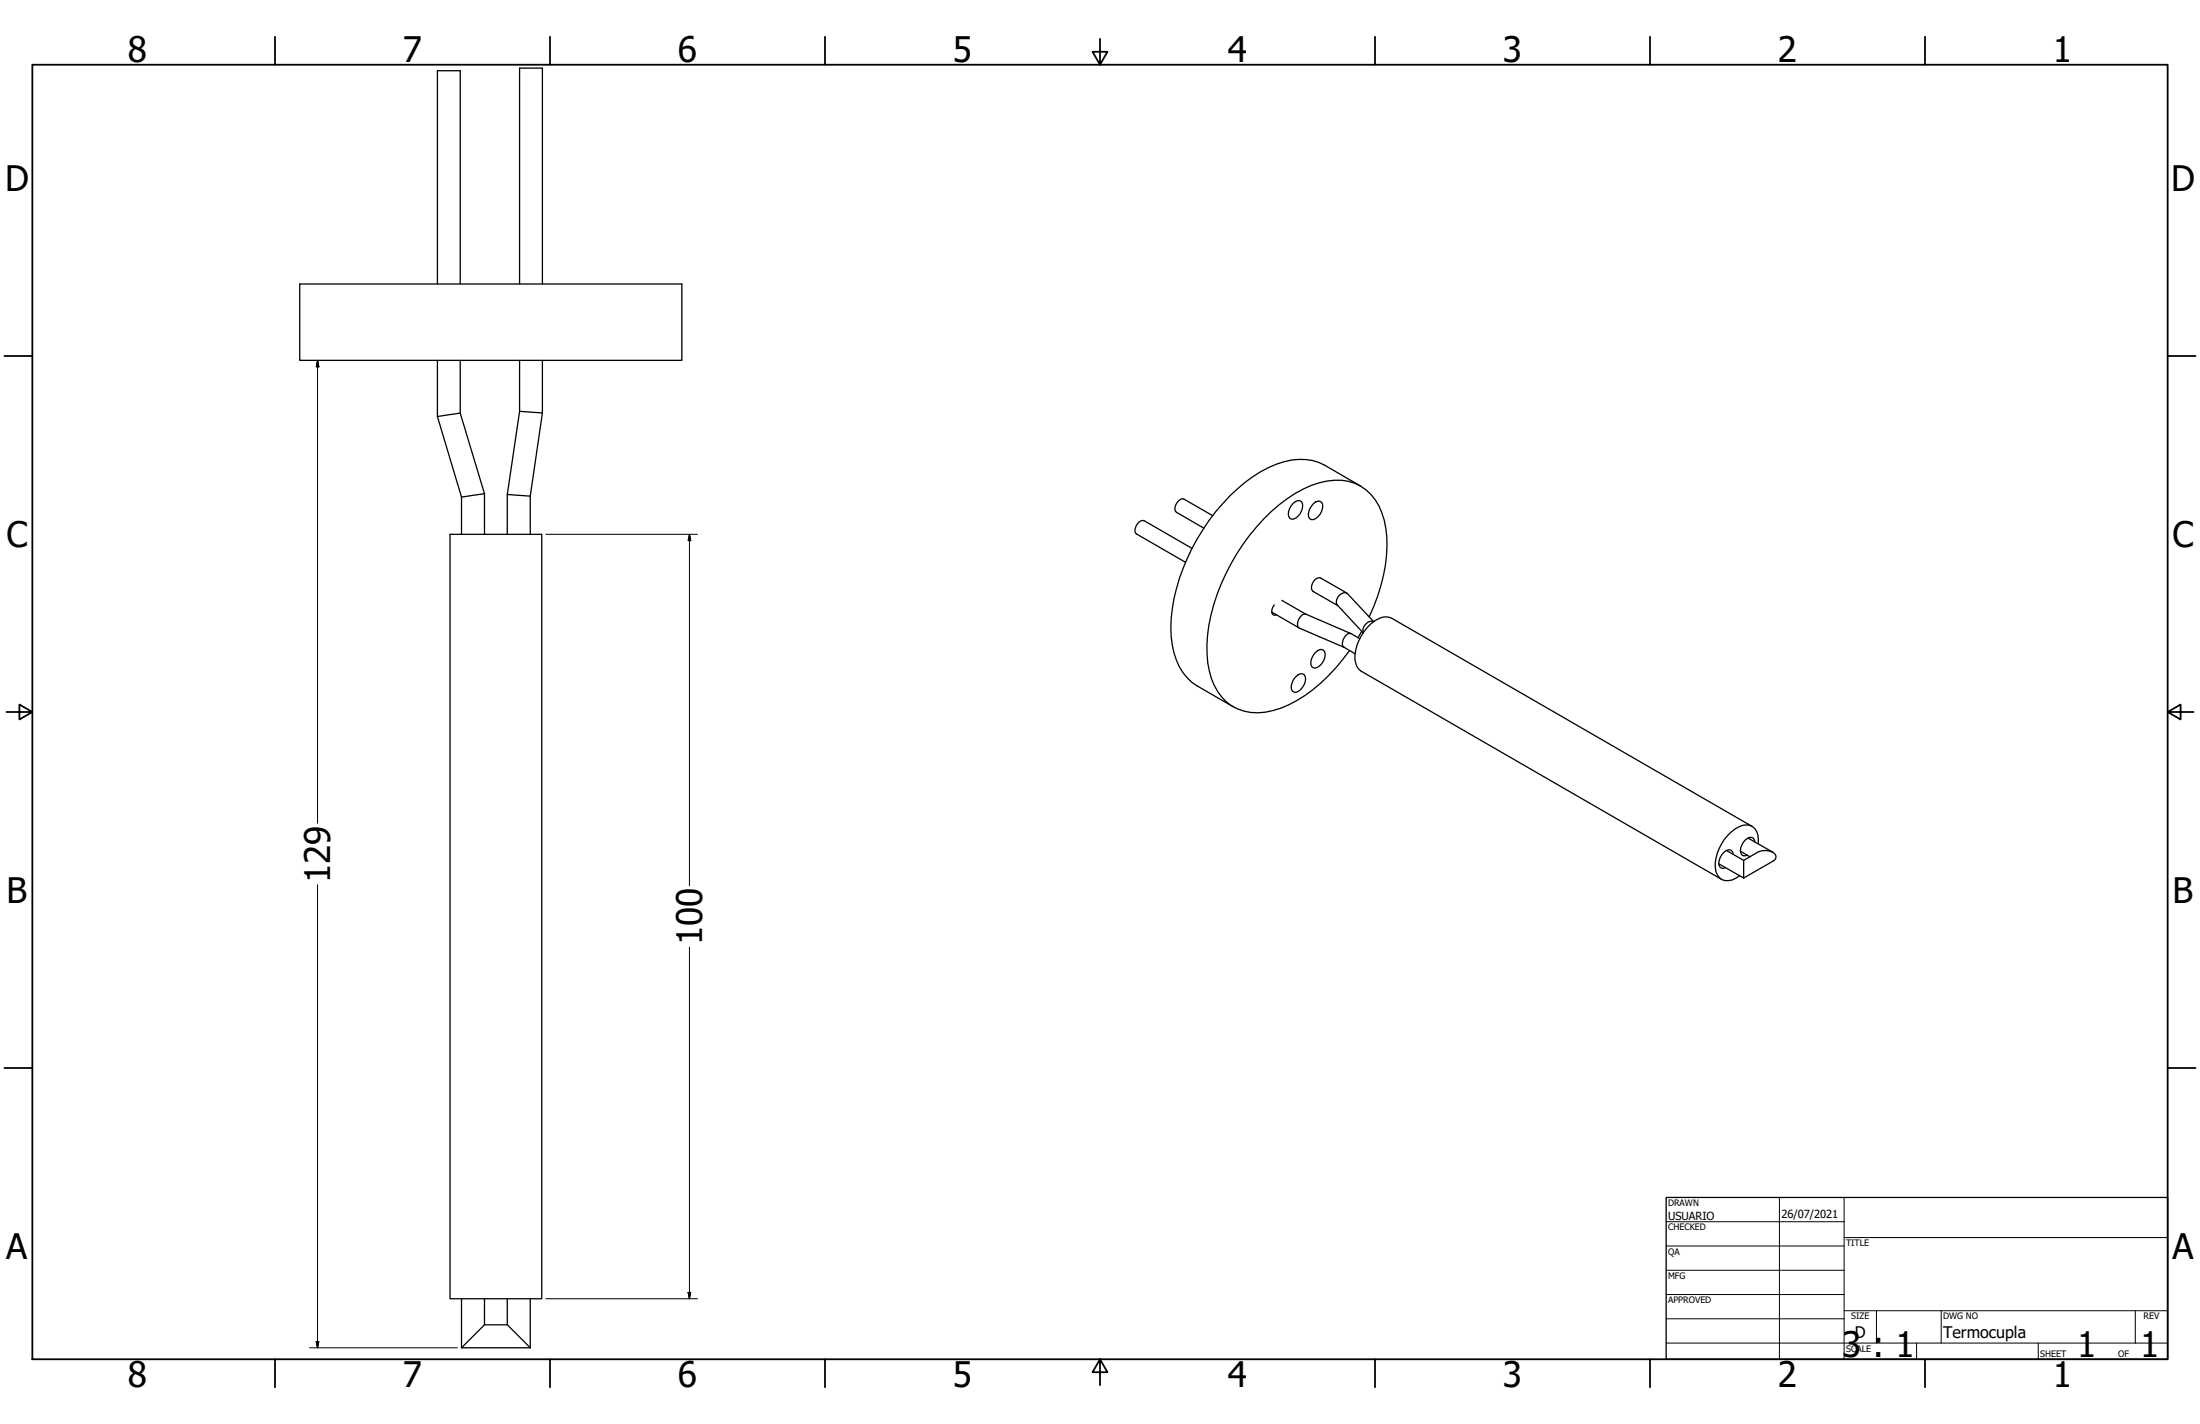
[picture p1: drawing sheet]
<svg xmlns="http://www.w3.org/2000/svg" width="864mm" height="559mm" viewBox="0 0 864 559" stroke-linecap="round" stroke-linejoin="round" font-family="sans-serif">
<!-- layer: Visible (ANSI) -->
<g fill="none" stroke="#000" stroke-width=".51">
<path d="M117.7 111.4h150v30h-150zM171.7 111.4v-83.7h9v83.7M204 111.4v-84.7h8.9v84.7M171.7 141.4v22M180.7 141.4v20.7M204 141.4v20M212.9 141.4v20.7M171.7 163.4l9.5 31.7M180.7 162.1l-9 1.3M180.7 162.1l9.5 31.6M204 161.4l8.9 .7M204 161.4l-4.9 32.7"/>
<path d="M212.9 162.1l-4.7 32.6M181.2 195.1v14.6M190.2 193.7l-9 1.4M190.2 193.7v16M199.1 194.1l9.1 .6M199.1 194.1v15.6M208.2 194.7v15M507.6 197.5a2.09 2.09 0 0 1 3.6 0 5.2 5.2 0 0 1-4.3 6.2 2.32 2.32 0 0 1-1.1-3l1.1-2.3zM515.5 197.7a2.09 2.09 0 0 1 3.6 0 5.8 5.8 0 0 1-3.5 6.2 1.64 1.64 0 0 1-2-1.9 6.3 6.3 0 0 1 1.9-4.3zM534.1 190.8l-14.1-8.2a23.6 23.6 0 0 0-22 .9 69 69 0 0 0-28 28 70.4 70.4 0 0 0-10.3 38.3 25.9 25.9 0 0 0 8.2 18l16.2 9.6M176.7 209.7h36v300h-36zM467.9 215.2l-18.8-10.9a3.6 3.6 0 0 0-3.6 4.1l.7 1.2 19.2 11.1"/>
<path d="M476.1 202.4l-11.3-6.5a2.6 2.6 0 0 0-3.2 2.2 2.29 2.29 0 0 0 .2 2.9l10.8 6.3M500.2 237.4a3.1 3.1 0 0 0-.4 3.9h1.3M503.2 235.6l9.4 5.4M528.7 232.7l-10.3-5.9a3.5 3.5 0 0 0-3 5.2l9.7 5.6M499.2 240.2l10.7 6.2M516.4 256a2.08 2.08 0 0 1 3.7-.1 5.3 5.3 0 0 1-4.4 6.2 2.18 2.18 0 0 1-1-3l.3-1.1zM530.2 248.6l-17.6-7.6a3.8 3.8 0 0 0-3.3 4.4l.7 1 17.6 7.6M533.8 250.6l-3.5-2a3.7 3.7 0 0 0-3.2 5l4.8 2.9M534.5 247.7l-1.4 2.6M537.5 242.1a63.7 63.7 0 0 0 6.5-34.8 22.3 22.3 0 0 0-9.9-16.5 21.6 21.6 0 0 0-19.4-.3 65.4 65.4 0 0 0-29.2 26.9 71.4 71.4 0 0 0-11.7 39.3 26.2 26.2 0 0 0 7.8 18.9 19.5 19.5 0 0 0 18.1 3.2 52.3 52.3 0 0 0 24.7-16.7l5.4-6.8M539.2 244a3.5 3.5 0 0 0-4.1 4.3M539.2 244l-10.2-11a3.1 3.1 0 0 0-4.4 3v.8l.4 .6 10.1 10.9"/>
<path d="M508.8 265.5a2.03 2.03 0 0 1 3.5-.1 5.3 5.3 0 0 1-4.2 6.3 2.18 2.18 0 0 1-1.1-3l.9-2.3zM674.7 339l9.8 5.6M677.7 333.8l6.8 3.8M680.3 335.3a1.69 1.69 0 0 0-.9-1.7 1.69 1.69 0 0 0-1.9 .3 5.3 5.3 0 0 0-2.3 6.4l.6 .4 1.6-.2M683.2 334l3.7 2.2M684.5 337.6v7M684.5 337.6l5.4-3.1a6.2 6.2 0 0 1 6.9 .8 1.78 1.78 0 0 1-.8 2.6l-11.5 6.7M686.2 328.9l9.8 5.6M687.8 324.3l-141.4-81.7a7.2 7.2 0 0 0-8.2 2.2 18.8 18.8 0 0 0-6.3 14 5.7 5.7 0 0 0 2.5 4.6l141.4 81.7M688.8 330.4a1.69 1.69 0 0 0-.9-1.7 1.69 1.69 0 0 0-1.9 .3 5.3 5.3 0 0 0-2.3 6.4l1.3 .5 .9-.3M690.2 331.2a7.2 7.2 0 0 0-2.2-6.8 7 7 0 0 0-8.3 2 18.2 18.2 0 0 0-6.3 14.2 4.9 4.9 0 0 0 2.7 4.6 4.9 4.9 0 0 0 5.3-.6l1.5-.9M181.2 509.7v19.2"/>
<path d="M190.2 519.9l-9 9M190.2 519.9h8.9M190.2 509.7v10.2M199.1 519.9l9.1 9M199.1 509.7v10.2M208.2 509.7v19.2M181.2 528.9h27"/>
</g>
<!-- layer: Border (ANSI) -->
<g fill="none" stroke="#000" stroke-width=".7">
<path d="M107.9 14.4v11M215.9 14.4v11M323.8 14.4v11M431.8 15.2v10.2l-2.9-5.1h5.8l-2.9 5.1M539.8 14.4v11M647.7 14.4v11M755.6 14.4v11M12.7 25.4h838.2v508h-838.2zM1.7 139.7h11M850.9 139.7h11M2.5 279.4h10.2l-5.1-2.9v5.8l5.1-2.9M850.9 279.4l5.1 2.9v-5.8l-5.1 2.9h10.2"/>
<path d="M1.7 419.1h11M850.9 419.1h11M107.9 533.4v11M215.9 533.4v11M323.8 533.4v11M431.8 533.4l2.9 5.1h-5.8l2.9-5.1v10.2M539.8 533.4v11M647.7 533.4v11M755.6 533.4v11"/>
</g>
<!-- layer: Title (ANSI) -->
<g fill="none" stroke="#000" stroke-width=".39">
<path d="M654 479.4h69.9M698.5 469.9v63.5M723.9 469.9v63.5M654 488.9h69.9M654 498.5h69.9M723.9 485.6h127M654 508h69.9M654 517.5h69.9M723.9 514.3h127M736.6 514.3v12.7M762 514.3v12.7M838.2 514.3v12.7"/>
<path d="M654 527h196.9M752.3 527v6.4M800.1 527v6.4"/>
</g>
<path d="M654 469.9h196.9v63.5h-196.9z" fill="none" stroke="#000" stroke-width=".51"/>
<!-- layer: Dimension (ANSI) -->
<path d="M124.7 141.4l.5 2.6h-1.1zM124.7 141.4v181.7M214.2 209.7h59.6M270.6 209.7l.5 2.5h-1zM270.6 209.7v137.9M124.7 347.2v181.7M270.6 371.7v138M214.2 509.7h59.6M270.1 507.2h1l-.5 2.5zM121.5 528.9h58.1M124.1 526.4h1.1l-.5 2.5z" fill="none" stroke="#000" stroke-width=".39"/>
<path d="M124.7 141.4l.5 2.6zM124.7 141.4l.5 2.6h-1.1zM270.6 209.7l.5 2.5zM270.6 209.7l.5 2.5h-1zM270.1 507.2l.5 2.5zM270.1 507.2h1l-.5 2.5zM124.1 526.4l.6 2.5zM124.1 526.4h1.1l-.5 2.5z" fill="#000" stroke="#000" stroke-width=".39"/>
<g font-size="13.8">
<text x="50.2" y="24.4">8</text>
<text x="158.2" y="24.4">7</text>
<text x="266.1" y="24.4">6</text>
<text x="374.1" y="24.4">5</text>
<text x="482" y="24.4">4</text>
<text x="590" y="24.4">3</text>
<text x="697.9" y="24.4">2</text>
<text x="805.9" y="24.4">1</text>
<text x="2" y="74.9">D</text>
<text x="852.2" y="74.9">D</text>
<text x="2.5" y="214.6">C</text>
<text x="852.8" y="214.6">C</text>
<text x="129.7" y="346.4" transform="rotate(-90 129.7 346.4)">129</text>
<text x="2.6" y="354.3">B</text>
<text x="852.9" y="354.3">B</text>
<text x="275.7" y="371" transform="rotate(-90 275.7 371)">100</text>
<text x="2.5" y="494">A</text>
<text x="852.7" y="494">A</text>
<text x="723.1" y="532.4">3 : 1</text>
<text x="815.4" y="532.6">1</text>
<text x="840.1" y="532.6">1</text>
<text x="50.2" y="544.4">8</text>
<text x="158.2" y="544.4">7</text>
<text x="266.1" y="544.4">6</text>
<text x="374.1" y="544.4">5</text>
<text x="482" y="544.4">4</text>
<text x="590" y="544.4">3</text>
<text x="697.9" y="544.4">2</text>
<text x="805.9" y="544.4">1</text>
</g>
<g font-size="6.3">
<text x="728.1" y="524.9">D</text>
<text x="762.8" y="525">Termocupla</text>
</g>
<g font-size="4.4">
<text x="654.8" y="478.6">USUARIO</text>
<text x="699.3" y="478">26/07/2021</text>
</g>
<g font-size="3.5">
<text x="654.8" y="473.2">DRAWN</text>
<text x="654.8" y="482.8">CHECKED</text>
<text x="724.7" y="488.9">TITLE</text>
<text x="654.8" y="492.3">QA</text>
<text x="654.8" y="501.8">MFG</text>
<text x="654.8" y="511.4">APPROVED</text>
<text x="726.7" y="517.7">SIZE</text>
<text x="762.8" y="517.7">DWG NO</text>
<text x="841.4" y="517.7">REV</text>
<text x="724.7" y="530.4">SCALE</text>
<text x="800.9" y="532.6">SHEET</text>
<text x="831.5" y="532.6">OF</text>
</g>
</svg>
